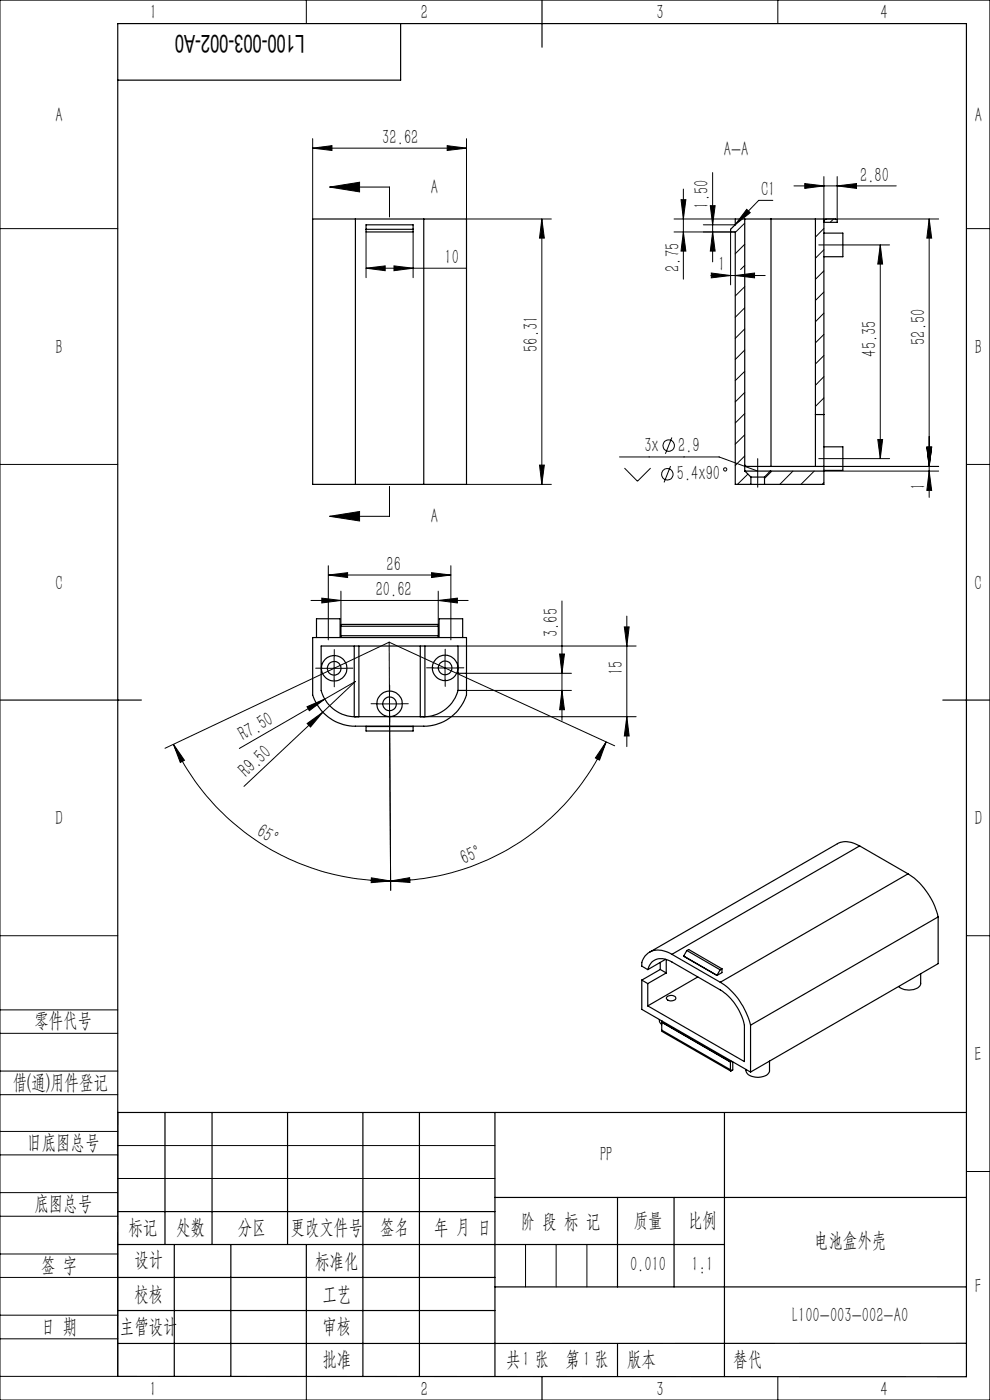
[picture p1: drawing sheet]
<svg xmlns="http://www.w3.org/2000/svg" width="210mm" height="297mm" viewBox="0 0 210 297" stroke-linecap="round" stroke-linejoin="round" font-family="sans-serif">
<g fill="none" stroke="#000" stroke-width=".21">
<path d="M0 0h210v297h-210zM65 0v5M165 0v5M66.3 31.4l4.1-.5v1zM66.3 29.4v17.1M66.3 31.4h32.7M69.9 39.7l6.4-1v2zM69.9 39.7h12.7v6.3M94.9 30.9l4.1 .5-4.1 .5zM99 29.4v17.1h17.9M151.2 36.6v19M168.4 39.4h21.7"/>
<path d="M170.7 38.9l4.1 .5-4.1 .6zM174.8 37.5v9.1M177.6 39.4l4.1-.5v1.1zM177.6 37.5v9.1M0 48.5h25M77.6 56.9l4.1-.5v1zM77.6 49.2v9.7M77.6 56.9h21.3M83.6 56.4l4 .5-4 .5zM87.6 49.2v9.7M114.9 46.5l.6 4h-1.1zM114.9 46.5v56.3"/>
<path d="M143 49.2h13M143 46.5h13M144.5 42.4h1l-.5 4.1zM145 40.1v19.1M145 49.2l.5 4.1h-1zM149.2 47.7h6.8M150.7 43.6h1l-.5 4.1zM150.8 58.5h11.5M150.9 57.9l4.1 .6-4.1 .4zM151.2 49.2l.5 4.1h-1zM155 49.2v11.2M156 58.5l4.1-.6v1z"/>
<path d="M158 47.3l-2 2M158 51.8l-2 2M158 56.3l-.9 .9M158.4 44.4l.7 .7-3.2 2.6zM163.9 42.5h-3l-5 5.2M173.7 52h15M174.8 46.5h24.3M174.8 48.5l-1.8 1.8M174.8 53l-1.8 1.8M174.8 57.5l-1.8 1.8M176.8 46.5l-.7 .7M186.7 52l.5 4h-1z"/>
<path d="M186.7 52v45.3M197.1 46.5v59M197.1 46.5l.5 4h-1zM205 48.5h5M158 69.8l-2 2M158 74.3l-2 2M158 60.8l-2 2M158 65.3l-2 2M158 78.8l-2 1.9M174.8 61.9l-1.8 1.8M174.8 66.4l-1.8 1.9M174.8 70.9l-1.8 1.8"/>
<path d="M174.8 75.4l-1.8 1.8M174.8 79.9l-1.8 1.8M0 98.5h25M114.4 98.7h1.1l-.6 4.1zM131.4 96.9h21.1l8.2 3M132.5 99.3l2.7 2.8 2.8-2.8M142.2 98.9l-1.3 3.4M142.5 92.8l-1.4 3.5M158 83.3l-2 2M158 87.7l-2 2M158 92.2l-2 2M158 96.7l-2 2"/>
<path d="M160.7 97.3v6.1M163.7 99.9l-1.5 1.6M168.2 99.9l-2.8 2.9M172.7 99.9l-2.8 2.9M173.7 97.3h15M174.8 99h24.3M174.8 99.9h24.3M174.8 84.4l-1.8 1.8M186.2 93.2h1l-.5 4.1zM196.6 94.9h1l-.5 4.1zM197.1 99.9l.5 4.1h-1zM205 98.5h5"/>
<path d="M69.9 109.5l6.4-1v2zM82.6 103.2v6.3h-12.7M99 102.8h17.9M158.6 100.6l-2.2 2.2M174.8 102.4l-.4 .4M66 127.4h33.3M68.3 126.9l4 .5-4 .5zM69.6 122l4.1-.5v1zM69.6 120v15.7M69.6 122h26M70.9 139.3v5M72.3 125.4v7.1"/>
<path d="M82.5 136.2l.4 52.7M82.5 136.2l-47.5 22.5M82.5 136.2l47.9 22M91.5 121.5l4.1 .5-4.1 .5zM93 127.4l4-.5v1zM93 125.4v7.1M94.4 139.2v5M95.6 120v15.7M97.2 137.1h37.7M118.7 138.7h1l-.5 4.1zM119.2 127.5v25.3M132.4 133h1.1l-.5 4.1z"/>
<path d="M133 130.7v27.7M36.8 157.9l2.3 3.4-.9 .4zM36.8 157.9a50.6 50.6 0 0 0 46.1 29M65.1 149.9l3.8-1.6-3.3 2.5zM65.2 153.5l3.3-2.4-2.6 3.1zM68.4 141.8h5M68.5 151.1l-16.7 15.7M68.9 148.3l-18.1 10.5M68.9 148.3l6.5-3.7-6.9 6.5M80.2 149.3h4.9M82.6 146.8v5M89.9 152h45"/>
<path d="M91.9 141.7h5M99 142.8h22.2M99 146.5h22.2M119.2 146.5l.5 4.1h-1zM128.6 157.4l-1.4 3.9-.9-.5zM128.6 157.4a50.6 50.6 0 0 1-45.7 29.5M133 152l.5 4.1h-1.1zM0 198.5h25M78.8 186.2l4.1 .7-4.2 .4zM82.9 186.9l4-.7 .1 1zM205 198.5h5M0 214.2h25"/>
<path d="M0 219.2h25M0 232.2h25M0 227.2h25M25 236v56h-25M0 245h25M0 240h25M0 258h25M0 253h25M25 243h80M25 250h80M205 248.5h5M0 271h25"/>
<path d="M0 266h25M0 279h25M111.5 264v9M118 264v9M124.5 264v9M0 284h25M65 292.1v4.9M153.7 292h.1M165 292v5"/>
<circle cx="141.9" cy="94.5" r="1.2"/>
<circle cx="153.8" cy="99.6" r=".34"/>
<circle cx="141.5" cy="100.6" r="1.22"/>
</g>
<path d="M70.9 139.3v-1.5M94.4 139.2v-1.5M68.4 141.8h-1.4M70.9 144.3v1.4M73.4 141.8h1.5M80.2 149.3h-1.5M82.7 146.8v-1.5M82.7 151.8v1.4M85.2 149.3h1.4M91.9 141.7h-1.4M94.4 144.2v1.4M96.9 141.7h1.5" fill="none" stroke="#000" stroke-width=".21" stroke-dasharray="30.5 1.3 1.3 1.3"/>
<g fill="none" stroke="#000" stroke-width=".25">
<path d="M85 5v12h-60M115 0v10M75.4 46.5h-9.1v56.3h9.1M75.4 46.5v56.3M75.4 46.5h14.5M77.6 48.6h10M77.6 47.7h10v1.5h-10zM89.9 46.5h9.1v56.3h-9.1M89.9 46.5v56.3M158 46.5h5.5M158 46.5h-2v1.2l-1 .9v.6h1v53.6h3.3M158 46.5v53.4"/>
<path d="M163.5 46.5h11.3v56.3h-12.6M163.5 46.5v52.5M173 46.5v52.5M174.8 49.5h4v5h-4M174.8 46.6h2.8v.6h-2.8M158 98.7h.1M158 99h16.8M158 99.9h5.4M158 99.9l1.3 1.3M163.4 99.9h11.4M163.4 99.9l-1.2 1.3M173 87.9h1.8"/>
<path d="M174.8 94.8h4v5h-4M75.4 102.8h14.5M159.3 101.2h2.9M159.3 102.8h2.9M159.3 101.2v1.6M162.2 101.2v1.6M66.3 135.3h32.7v12.1a9.5 9.5 0 0 1-9.1 6.7h-14.5a9.5 9.5 0 0 1-9.1-6.7zM67.1 135.3v-4h5v4M72.3 134.9h20.7M72.3 135.3v-2.8h20.7v2.8M72.3 132.9h20.7M75.1 137.1v14.9h15v-14.9"/>
<path d="M76.1 137.1v14.9M89.1 137.1v14.9M93.1 135.3v-4h5v4M0 148.5h30M77.6 154.1v1h10v-1M77.6 154.1h10M97.2 146.5v-9.4h-29.1v9.4a7.5 7.5 0 0 0 7.3 5.5M97.2 146.5a7.5 7.5 0 0 1-7.3 5.5M97.2 146.5h1.8M97.2 142.8h1.8M200 148.5h10M182.4 179.5a4.8 4.8 0 0 0-4.8-.5l-39.8 23"/>
<path d="M182.4 179.5l-39.9 23M182.4 179.5l10.2 5.9M192.6 185.4a15.2 15.2 0 0 1 6.4 9.1M192.6 185.4l-39.8 23M199 194.5l-39.8 23M199 194.5v9.9l-39.8 23M136.1 207.9v6.2l23.1 13.3M136.1 207.9l1.3 .8M137.4 205.7a3 3 0 0 1 4.7-1.8l10.7 6.1a11.7 11.7 0 0 1 5.1 7.5v7.7l-20.5-11.8M137.4 208.7v4.7M139.9 216.3v.5l.5 .6M140.1 205.7l1.2 .7"/>
<path d="M140.1 205.7l-4 2.2M140.1 204.2v1.5M140.4 216.9l14.5 8.4M140.4 216.9v1.6l14.5 8.4M140.4 216.6v.2M140.4 218.6v.2l14.6 8.4M140.4 216.8l14.6 8.5M140.4 216.8v.1M141.2 203.5l-3.8 2.2M141.3 206.4l-3.9 2.3M141.3 203.5v2.9M141.6 211.4a1.2 1.2 0 0 1 1.8 .4 1.14 1.14 0 0 1-2-.1z"/>
<path d="M142.5 202.5a4.3 4.3 0 0 0-5.6 .2l-.2 .4a2.63 2.63 0 0 0-.6 1.9l1.3 .7M142.5 202.5l10.3 5.9M145 202.8l7.1 4.1M145.7 201.6l7.1 4.1M145.7 201.6l-.7 1.2M145.7 201.6l.4-.2 7 4.1M148 207.3l-10.6 6.1M152.1 206.9h.1M152.8 205.7l-.7 1.2M152.8 208.4a14.8 14.8 0 0 1 6.4 9.1M153.1 205.5v.8l-1 .6M153.1 205.5l-.3 .2"/>
<path d="M159.2 217.5v9.9M195.3 206.6v2a2.14 2.14 0 0 1-2.5 1.4 3.3 3.3 0 0 1-2.2-.7M25 236h180M35 236v28M45 236v28M61 236v28M77 236v56M89 236v56M105 236v56M153.7 236v56M154.9 225.3v1.6M154.9 226.9l.1 .3"/>
<path d="M155 225v.3M155 225.3h-.1M155.4 225.3v1.7l-.4 .2M163.2 225.1v2a1.88 1.88 0 0 1-2.1 1.4 2.39 2.39 0 0 1-2.8-1.4v-.2M25 257h80M105 254h100M131 254v19M143 254v19M25 264h128.7M25 271h80M25 278h80M37 264v28"/>
<path d="M49 264v28M65 264.1v28M105 273h100M25 292l180 .1v-287.1h-180v287M115 292v5M131 285v7M205 285h-180"/>
<circle cx="70.9" cy="141.8" r="1.45"/>
<circle cx="70.9" cy="141.8" r="2.7"/>
<circle cx="82.6" cy="149.3" r="1.46"/>
<circle cx="82.6" cy="149.3" r="2.7"/>
<circle cx="94.4" cy="141.7" r="1.46"/>
<circle cx="94.4" cy="141.7" r="2.7"/>
</g>
<g fill="#000">
<path d="M158.4 44.4l.7 .7-3.2 2.6zM65.2 153.5l3.3-2.4-2.6 3.1zM65.1 149.9l3.8-1.6-3.3 2.5z"/>
<path d="M66.3 31.4l4.1-.5v1zM94.9 30.9l4.1 .5-4.1 .5z"/>
<path d="M69.9 39.7l6.4-1v2zM69.9 109.5l6.4-1v2z"/>
<path d="M177.6 39.4l4.1-.5v1.1zM170.7 38.9l4.1 .5-4.1 .6z"/>
<path d="M77.6 56.9l4.1-.5v1zM83.6 56.4l4 .5-4 .5z"/>
<path d="M114.9 46.5l.6 4h-1.1zM114.4 98.7h1.1l-.6 4.1z"/>
<path d="M145 49.2l.5 4.1h-1zM144.5 42.4h1l-.5 4.1z"/>
<path d="M150.9 57.9l4.1 .6-4.1 .4zM156 58.5l4.1-.6v1z"/>
<path d="M186.7 52l.5 4h-1zM186.2 93.2h1l-.5 4.1z"/>
<path d="M69.6 122l4.1-.5v1zM91.5 121.5l4.1 .5-4.1 .5z"/>
<path d="M68.3 126.9l4 .5-4 .5zM93 127.4l4-.5v1z"/>
<path d="M132.4 133h1.1l-.5 4.1zM133 152l.5 4.1h-1.1zM118.7 138.7h1l-.5 4.1zM119.2 146.5l.5 4.1h-1zM150.7 43.6h1l-.5 4.1zM151.2 49.2l.5 4.1h-1zM197.1 46.5l.5 4h-1zM196.6 94.9h1l-.5 4.1zM196.6 94.9h1l-.5 4.1zM197.1 99.9l.5 4.1h-1z"/>
<path d="M36.8 157.9l2.3 3.4-.9 .4zM78.8 186.2l4.1 .7-4.2 .4z"/>
<path d="M82.9 186.9l4-.7 .1 1zM128.6 157.4l-1.4 3.9-.9-.5z"/>
</g>
<text font-size="5.2" x="64.6" y="7.3" transform="rotate(-180 64.6 7.3)">L100-003-002-A0</text>
<g font-size="4.4">
<text x="31.7" y="4.1">1</text>
<text x="89.2" y="4.1">2</text>
<text x="139.2" y="4.1">3</text>
<text x="186.7" y="4.1">4</text>
<text x="11.7" y="25.9">A</text>
<text x="206.8" y="25.9">A</text>
<text x="81.1" y="30.5">32.62</text>
<text x="153.6" y="33.1">A-A</text>
<text x="91.4" y="41.2">A</text>
<text x="161.4" y="41.6">C1</text>
<text x="182.5" y="38.6">2.80</text>
<text x="150.3" y="44.3" transform="rotate(-90 150.3 44.3)">1.50</text>
<text x="94.3" y="56">10</text>
<text x="144.1" y="57.7" transform="rotate(-90 144.1 57.7)">2.75</text>
<text x="152.3" y="57.5">1</text>
<text x="11.7" y="75.1">B</text>
<text x="114.1" y="74.7" transform="rotate(-90 114.1 74.7)">56.31</text>
<text x="185.9" y="75.7" transform="rotate(-90 185.9 75.7)">45.35</text>
<text x="196.3" y="73.2" transform="rotate(-90 196.3 73.2)">52.50</text>
<text x="206.8" y="75.1">B</text>
<text x="136.7" y="95.8">3x</text>
<text x="143.9" y="95.8">2.9</text>
<text x="143.6" y="101.9">5.4x90</text>
<text x="196.3" y="104" transform="rotate(-90 196.3 104)">1</text>
<text x="91.4" y="111">A</text>
<text x="11.7" y="125.1">C</text>
<text x="82" y="121.1">26</text>
<text x="206.7" y="125.1">C</text>
<text x="79.7" y="126.5">20.62</text>
<text x="118.4" y="135.2" transform="rotate(-90 118.4 135.2)">3.65</text>
<text x="132.1" y="143.3" transform="rotate(-90 132.1 143.3)">15</text>
<text x="51.7" y="157.2" transform="rotate(-30 51.7 157.2)">R7.50</text>
<text x="52.3" y="165.1" transform="rotate(-43 52.3 165.1)">R9.50</text>
<text x="11.7" y="175.1">D</text>
<text x="54.2" y="177.2" transform="rotate(31 54.2 177.2)">65°</text>
<text x="206.8" y="175.1">D</text>
<text x="98.4" y="183.5" transform="rotate(-22 98.4 183.5)">65°</text>
<text x="7.3" y="217.9">零件代号</text>
<text x="206.7" y="225.1">E</text>
<text x="2.7" y="231">借(通)用件登记</text>
<text x="5.8" y="243.7">旧底图总号</text>
<text x="127.3" y="246.2">PP</text>
<text x="7.3" y="256.8">底图总号</text>
<text x="27.2" y="261.9">标记</text>
<text x="37.4" y="261.9">处数</text>
<text x="50.5" y="261.9">分区</text>
<text x="61.7" y="261.9">更改文件号</text>
<text x="80.6" y="261.9">签名</text>
<text x="92.1" y="261.9">年 月 日</text>
<text x="110.5" y="260.4">阶 段 标 记</text>
<text x="134.4" y="260.4">质量</text>
<text x="145.9" y="260.4">比例</text>
<text x="8.7" y="269.8">签 字</text>
<text x="28.5" y="268.7">设计</text>
<text x="66.9" y="269">标准化</text>
<text x="133.6" y="269.7">0.010</text>
<text x="146.7" y="269.7">1:1</text>
<text x="172.7" y="264.6">电池盒外壳</text>
<text x="28.5" y="275.9">校核</text>
<text x="68.4" y="275.9">工艺</text>
<text x="206.8" y="274.4">F</text>
<text x="168" y="280.6">L100-003-002-A0</text>
<text x="8.7" y="282.9">日 期</text>
<text x="25.4" y="282.9">主管设计</text>
<text x="68.4" y="282.8">审核</text>
<text x="68.4" y="289.9">批准</text>
<text x="107.4" y="289.9">共 张</text>
<text x="110.8" y="289.9">1</text>
<text x="120" y="289.9">第 张</text>
<text x="123.7" y="289.9">1</text>
<text x="133" y="289.9">版本</text>
<text x="155.6" y="289.9">替代</text>
<text x="31.7" y="296.1">1</text>
<text x="89.2" y="296.1">2</text>
<text x="139.2" y="296.1">3</text>
<text x="186.7" y="296.1">4</text>
</g>
</svg>
